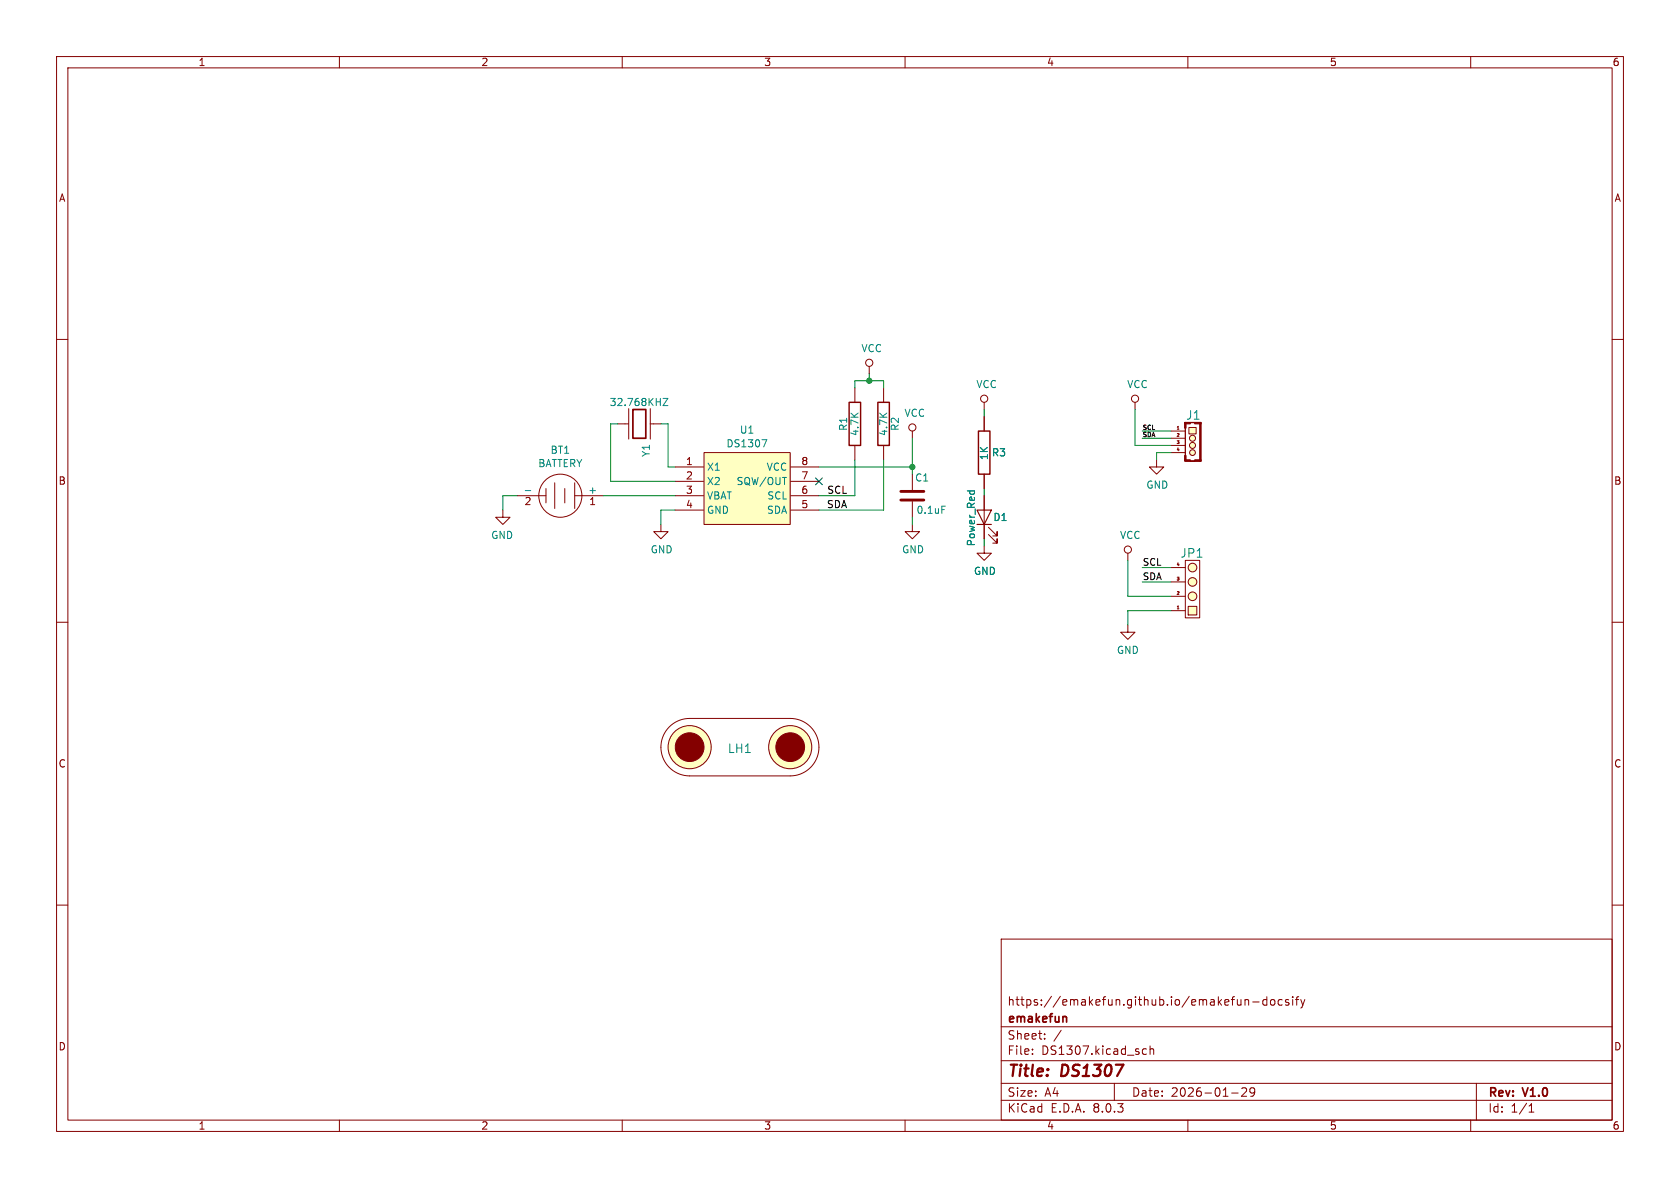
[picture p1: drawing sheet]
<svg xmlns="http://www.w3.org/2000/svg" width="297mm" height="210mm" viewBox="0 0 297 210" stroke-linecap="round" stroke-linejoin="round" font-family="sans-serif">
<g fill="none" stroke="#840000" stroke-width=".18">
<path d="M10 10h277v190h-277zM12 12h273v186h-273zM60 10v2M110 10v2M160 10v2M210 10v2M260 10v2M10 60h2M285 60h2M10 110h2M285 110h2M10 160h2"/>
<path d="M285 160h2M177 166h108v32h-108zM220.1 176.7v1M220.1 176.8l.2-.1 .4 .1v.9M221.5 177.1h1.1M224 176.8l-.5-.1-.3 .3v.4l.2 .2h.6M224 176.2v1.5M224.7 176.8l.2-.1 .4 .1 .1 .6-.2 .2-.3 .1-.2-.1zM226.7 176.8l-.5-.1-.2 .3v.4l.1 .2h.6M227.8 176.8l-.3-.1-.3 .2 .1 .2 .5 .2v.3h-.6M228.5 176.2v.1M228.5 176.7v1"/>
<path d="M229 176.7h.6M229.6 176.2l-.4 .2v1.3M230 176.7l.3 1M230.3 177.7l-.1 .4-.2 .1M230.7 176.7l-.4 1M60 198v2M110 198v2M160 198v2M177 194.5h108M177 191.5h108M177 187.5h108M177 181.5h108"/>
<path d="M182.5 186.3v.1M182.5 185.5v.1M184.7 183.6v.1M184.7 182.8v.1M187.6 182.1l-1.3 2M197 191.5v3M202 186.3l.2 .1 .5-.1M202.7 185.5l-.5-.1-.2 .1M203.3 185.5l.2-.1 .4 .1 .1 .9M203.3 184.9v1.5M210 198v2M217.7 193.2h1.2"/>
<path d="M219.5 192.4l.6-.1 .2 .1 .1 .3-.9 1.1h.9M221.8 192.9l-.3 .3h-.3l-.2-.3 .1-.5 .4-.1 .2 .1a.99 .99 0 0 1-.3 1.4h-.3M260 198v2M261 191.5v6.5M270.3 196.6h.9M270.3 195.5l.4-.4v1.5"/>
</g>
<path d="M188.3 179.7l.3 .2v.8" fill="none" stroke="#840000" stroke-width=".3"/>
<path d="M124.5 80h15.2v12.7h-15.2z" fill="#ffffc2"/>
<g fill="none" stroke="#840000" stroke-width=".18">
<path d="M109.2 74.9h1.9M111.2 72.2v5.4M114.9 74.9h1.9M115 72.2v5.4M153.7 64.8v1.2M161.3 76.2v1.3M174 73.7v2.5M91.4 87.6h5.1M96.5 86.4v2.5M98.1 85.3v4.6M99.8 86.4v2.5M101.6 87.6h5.1"/>
<path d="M101.6 85.3v4.6M119.4 82.6h5M119.4 85.1h5M119.4 87.6h5M119.4 90.2h5M124.5 80h15.2v12.7h-15.2zM139.8 82.6h5M139.8 85.1h5M139.8 87.6h5M139.8 90.2h5M161.3 92.7v1.3h1.3l-1.3 1.3-1.3-1.3h1.3M161.3 83.8v2.8"/>
<path d="M161.3 88.6v2.8M174 96.5v1.3h1.3l-1.3 1.3-1.3-1.3h1.3M174 83.8v2.6M174 87.6v7.7M174.8 94.5l1.5 1.5v-.7v.7h-.8M174.8 93.2l1.5 1.5v-.7v.7h-.8M199.4 110.5v1.3h1.3l-1.3 1.2-1.3-1.2h1.3M118.3 128.5a5.1 5.1 0 0 1 3.6-1.5h17.8a5.1 5.1 0 0 1 5.1 5.1 5.1 5.1 0 0 1-5.1 5.1h-17.8a5.1 5.1 0 0 1-4.7-3.2 5.1 5.1 0 0 1 1.1-5.5z"/>
<circle cx="153.7" cy="64.1" r=".63"/>
<circle cx="161.3" cy="75.6" r=".63"/>
<circle cx="99.1" cy="87.6" r="3.8"/>
<circle cx="121.9" cy="132.1" r="3.8"/>
<circle cx="139.7" cy="132.1" r="3.8"/>
</g>
<path d="M117.2 70.4h.9l-.9 1.3h.9M134.7 77.7h.9l-.6 1.3M92.9 86.7h.9M166.5 89.5h.6M171 86.8h1.3M171.5 86.8l-.1 .3M172.2 86.8l.1 .3" fill="none" stroke="#008484" stroke-width=".18"/>
<g fill="#ffffc2" stroke="#ffffc2" stroke-width=".18">
<circle cx="121.9" cy="132.1" r="3.8"/>
<circle cx="139.7" cy="132.1" r="3.8"/>
</g>
<g fill="#840000" stroke="#840000" stroke-width=".18">
<circle cx="121.9" cy="132.1" r="2.54"/>
<circle cx="139.7" cy="132.1" r="2.54"/>
</g>
<path d="M173 76.2h2v7.6h-2z" fill="none" stroke="#840000" stroke-width=".25"/>
<path d="M111.9 72.4h2.3v5.1h-2.3z" fill="none" stroke="#840000" stroke-width=".3"/>
<path d="M159.3 88.4h4M159.3 86.9h4" fill="none" stroke="#840000" stroke-width=".51"/>
<path d="M172.7 90.2h2.6l-1.3 2.5zM172.7 92.7h2.6" fill="none" stroke="#840000" stroke-width=".2"/>
<path d="M210.2 75.6h1.3v1.1h-1.3z" fill="#ffffc2"/>
<g fill="#ffffc2" stroke="#ffffc2" stroke-width=".18">
<circle cx="210.8" cy="80" r=".51"/>
<circle cx="210.8" cy="78.7" r=".53"/>
<circle cx="210.8" cy="77.5" r=".53"/>
<circle cx="210.8" cy="100.3" r=".76"/>
<circle cx="210.8" cy="102.9" r=".76"/>
</g>
<g fill="none" stroke="#840000" stroke-width=".18">
<path d="M151.1 68.6v2.5M151.1 78.7v2.6M156.2 68.6v2.5M156.2 78.7v2.6M200.7 71.1v1.3M207 76.2h2.5M207 77.5h2.5M207 78.7h2.5M208.1 75.9h.3M209.5 74.7h2.7v6.8h-2.7zM209.5 75.7v4.8M210.2 75.6h1.3v1.1h-1.3z"/>
<path d="M88.9 90.2v1.2h-1.3l1.3 1.3 1.3-1.3h-1.3M116.8 92.7v1.3h1.3l-1.3 1.3-1.2-1.3h1.2M204.5 81.3v1.3h1.2l-1.2 1.2-1.3-1.2h1.3M207 80h2.5"/>
<circle cx="200.7" cy="70.5" r=".63"/>
<circle cx="210.8" cy="78.7" r=".53"/>
<circle cx="210.8" cy="77.5" r=".53"/>
<circle cx="210.8" cy="80" r=".51"/>
</g>
<g fill="#840000" stroke="#840000" stroke-width=".18">
<path d="M211.2 81.3h1.1v.2h-1.1z"/>
<path d="M212.1 74.7h.2v6.8h-.2z"/>
<path d="M210.4 81.5h.8z"/>
<path d="M211.2 74.7h1.1v.2h-1.1z"/>
<path d="M209.4 81.3h1v.2h-1z"/>
<path d="M209.4 80.5h.3v.9h-.3z"/>
<path d="M209.4 74.7h.3v1h-.3z"/>
</g>
<path d="M150.1 71.1h2v7.6h-2zM155.2 71.1h2v7.6h-2z" fill="none" stroke="#840000" stroke-width=".25"/>
<path d="M210.1 107.2h1.5v1.5h-1.5z" fill="#ffffc2"/>
<circle cx="210.8" cy="105.4" r=".76" fill="#ffffc2" stroke="#ffffc2" stroke-width=".18"/>
<g fill="none" stroke="#840000" stroke-width=".18">
<path d="M174 71.1v1.3M174 73.7v2.5M174 83.8v2.6M174 87.6v2.6M174 92.7v2.6M199.4 97.8v1.3M209.5 99.1h2.6v10.1h-2.6zM207 108h2.5M207 105.4h2.5M207 102.9h2.5M207 100.3h2.5M208.1 107.6h.3"/>
<path d="M210.1 107.2h1.5v1.5h-1.5z"/>
<circle cx="174" cy="70.5" r=".63"/>
<circle cx="199.4" cy="97.2" r=".63"/>
<circle cx="210.8" cy="100.3" r=".76"/>
<circle cx="210.8" cy="102.9" r=".76"/>
<circle cx="210.8" cy="105.4" r=".76"/>
</g>
<g fill="none" stroke="#008400" stroke-width=".18">
<path d="M109.2 74.9h-1.3v10.2h11.5M116.8 74.9h1.3v7.7h1.3M151.1 68.6v-1.3h5.1v1.3M153.7 66v1.3M161.3 77.5v6.3M174 72.4v1.3M200.7 72.4v6.3h6.3M201.9 76.2h5.1M201.9 77.5h5.1M91.4 87.6h-2.5v2.6M106.7 87.6h12.7M119.4 90.2h-2.6v2.5"/>
<path d="M144.8 82.6h16.5M151.1 81.3v6.3h-6.3M156.2 81.3v8.9h-11.4M161.3 91.4v1.3M174 86.4v1.2M174 95.3v1.2M199.4 99.1v6.3h7.6M207 80h-2.5v1.3M201.9 100.3h5.1M201.9 102.9h5.1M207 108h-7.6v2.5"/>
</g>
<path d="M144.2 84.5l1.2 1.2M145.4 84.5l-1.2 1.2" fill="none" stroke="#000084" stroke-width=".18"/>
<path d="M171 86.8h1.3M171.5 86.8l-.1 .3M172.2 86.8l.1 .3" fill="none" stroke="#008484" stroke-width=".18"/>
<g fill="#008400" stroke="#008400" stroke-width=".18">
<circle cx="153.7" cy="67.3" r=".46"/>
<circle cx="161.3" cy="82.6" r=".46"/>
</g>
<g font-size="2.8" fill="#840000">
<text x="178" y="190.9">Title:</text>
<text x="187.7" y="190.9">DS1307</text>
</g>
<g font-size="2.1" fill="#008484">
<text x="209.6" y="74.4">J1</text>
<text x="208.6" y="98.8">JP1</text>
<text x="128.6" y="133.3">LH1</text>
</g>
<g font-size="2.1" fill="#840000">
<text x="178" y="178">https://emakefun.github.io/emakefun-docsify</text>
<text x="178" y="184">Sheet:</text>
<text x="178" y="181.2">emakefun</text>
<text x="178" y="186.7">File:</text>
<text x="184.1" y="186.7">DS1307.kicad_sch</text>
<text x="178" y="196.9">KiCad</text>
<text x="178" y="194.1">Size:</text>
<text x="184.7" y="194.1">A4</text>
<text x="185.7" y="196.9">E.D.A.</text>
<text x="193.3" y="196.9">8.0.3</text>
<text x="200" y="194.1">Date:</text>
<text x="207" y="194.1">2026-01-29</text>
<text x="263" y="194.3">Rev:</text>
<text x="263" y="196.9">Id:</text>
<text x="267.1" y="196.9">1/1</text>
<text x="269.4" y="194.3">V1.0</text>
</g>
<g font-size="1.8" fill="#840000">
<text x="35" y="11.9">1</text>
<text x="85" y="11.9">2</text>
<text x="135" y="11.9">3</text>
<text x="185" y="11.9">4</text>
<text x="235" y="11.9">5</text>
<text x="285" y="11.9">6</text>
<text x="10.3" y="35.9">A</text>
<text x="285.3" y="35.9">A</text>
<text x="121.2" y="82.3">1</text>
<text x="141.6" y="82.3">8</text>
<text x="10.3" y="85.9">B</text>
<text x="92.6" y="89.6">2</text>
<text x="104.1" y="89.6">1</text>
<text x="121.2" y="84.8">2</text>
<text x="121.2" y="87.4">3</text>
<text x="121.2" y="89.9">4</text>
<text x="141.6" y="89.9">5</text>
<text x="141.6" y="87.4">6</text>
<text x="141.6" y="84.8">7</text>
<text x="285.3" y="85.9">B</text>
<text x="10.3" y="135.9">C</text>
<text x="285.3" y="135.9">C</text>
<text x="10.3" y="185.9">D</text>
<text x="285.3" y="185.9">D</text>
<text x="35" y="199.9">1</text>
<text x="85" y="199.9">2</text>
<text x="135" y="199.9">3</text>
<text x="185" y="199.9">4</text>
<text x="235" y="199.9">5</text>
<text x="285" y="199.9">6</text>
</g>
<g font-size="1.8" fill="#008484">
<text x="152.2" y="62.5">VCC</text>
<text x="107.7" y="72">32.768KHZ</text>
<text x="172.5" y="68.8">VCC</text>
<text x="199.2" y="68.8">VCC</text>
<text x="130.7" y="76.9">U1</text>
<text x="150" y="76.3" transform="rotate(-90 150 76.3)">R1</text>
<text x="152" y="77.2" transform="rotate(-90 152 77.2)">4.7K</text>
<text x="157.1" y="77.2" transform="rotate(-90 157.1 77.2)">4.7K</text>
<text x="159.1" y="76.3" transform="rotate(-90 159.1 76.3)">R2</text>
<text x="159.8" y="73.9">VCC</text>
<text x="95.1" y="82.8">BATTERY</text>
<text x="97.2" y="80.4">BT1</text>
<text x="115.1" y="80.9" transform="rotate(-90 115.1 80.9)">Y1</text>
<text x="124.9" y="83.4">X1</text>
<text x="128.3" y="79.3">DS1307</text>
<text x="135.4" y="83.4">VCC</text>
<text x="174.9" y="81.4" transform="rotate(-90 174.9 81.4)">1K</text>
<text x="175.3" y="80.9">R3</text>
<text x="103.9" y="87.4">+</text>
<text x="124.9" y="86">X2</text>
<text x="124.9" y="88.5">VBAT</text>
<text x="130.1" y="86">SQW/OUT</text>
<text x="135.6" y="88.5">SCL</text>
<text x="161.7" y="85.3">C1</text>
<text x="202.6" y="86.6">GND</text>
<text x="86.7" y="95.5">GND</text>
<text x="124.9" y="91">GND</text>
<text x="135.5" y="91">SDA</text>
<text x="161.9" y="91">0.1uF</text>
<text x="175.5" y="92.3">D1</text>
<text x="197.9" y="95.5">VCC</text>
<text x="114.9" y="98">GND</text>
<text x="159.4" y="98">GND</text>
<text x="172.1" y="101.8">GND</text>
<text x="172.6" y="96.7" transform="rotate(-90 172.6 96.7)">Power_Red</text>
<text x="197.4" y="115.8">GND</text>
</g>
<g font-size="1.8">
<text x="146.1" y="89.9">SDA</text>
<text x="146.1" y="87.4">SCL</text>
</g>
<g font-size="1.7">
<text x="201.9" y="100.1">SCL</text>
<text x="201.9" y="102.6">SDA</text>
</g>
<g font-size="1.1">
<text x="201.9" y="77.3">SDA</text>
<text x="201.9" y="76">SCL</text>
</g>
<g font-size=".7" fill="#840000">
<text x="207.9" y="75.9">1</text>
<text x="207.9" y="77.2">2</text>
<text x="207.9" y="78.5">3</text>
<text x="207.9" y="79.8">4</text>
<text x="207.9" y="100.1">4</text>
<text x="207.9" y="107.7">1</text>
<text x="207.9" y="105.2">2</text>
<text x="207.9" y="102.6">3</text>
</g>
</svg>
